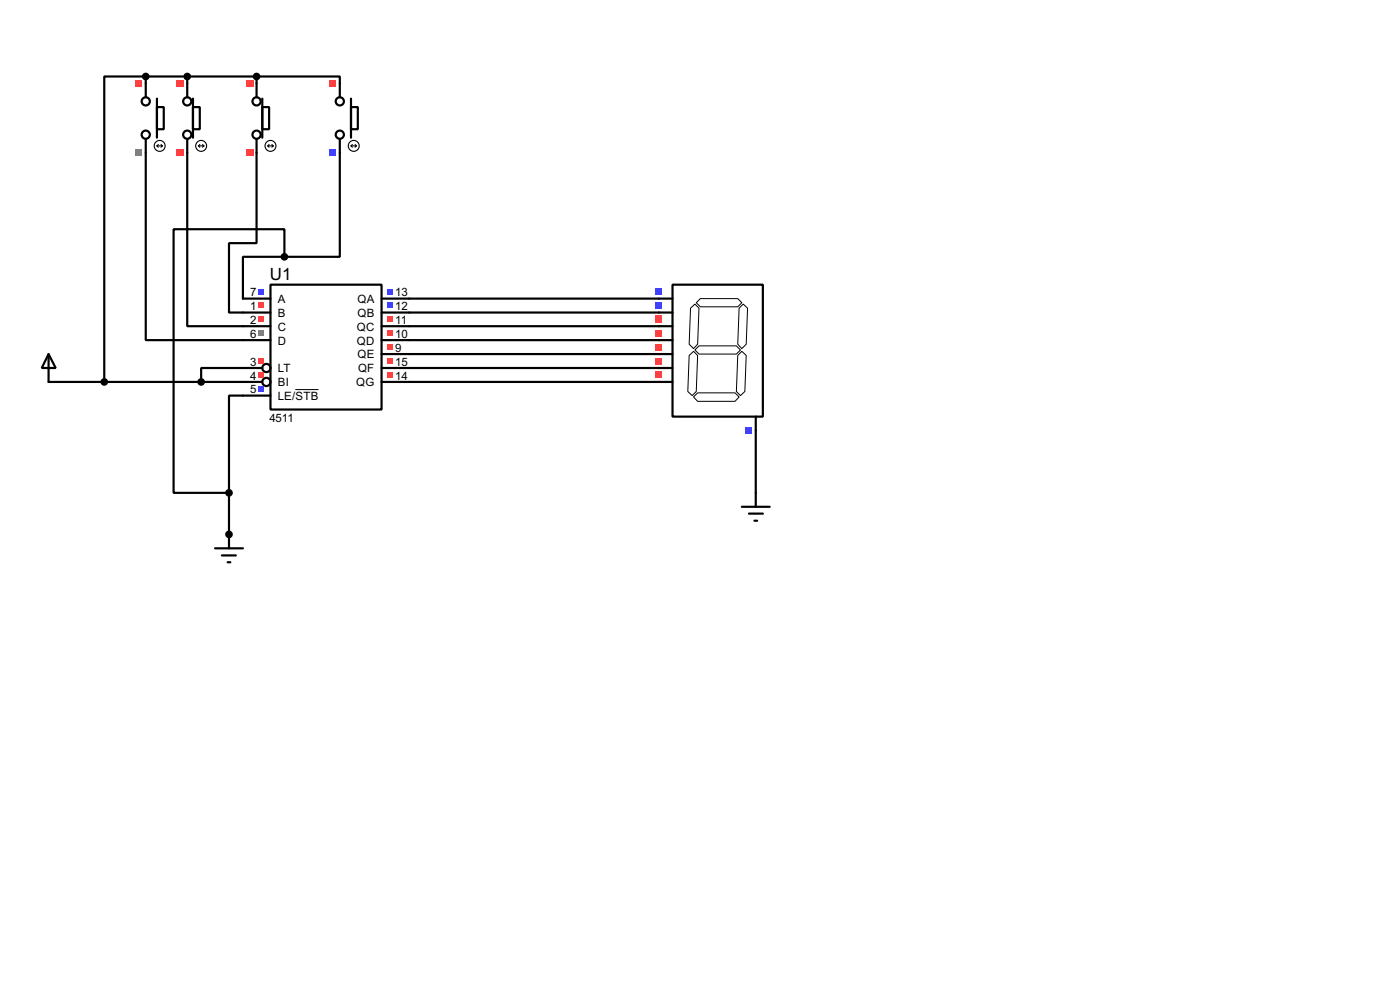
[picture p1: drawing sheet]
<svg xmlns="http://www.w3.org/2000/svg" width="256mm" height="180mm" viewBox="0 0 256 180" stroke-linecap="round" stroke-linejoin="round" font-family="sans-serif">
<circle cx="42" cy="97.8" r=".2" fill="#000"/>
<g fill="none" stroke="#000" stroke-width=".4">
<path d="M26.7 14h-7.6v55.9M26.7 14v1.3M26.7 14h20.3M34.3 14v1.3M47 14h15.3v1.3M47 14v1.3M26.7 28v34.3h22.9M34.3 28v31.7h15.3M47 28v16.5h-5v12.7h7.6M62.3 28v19h-10.2M49.6 52.1h20.3v22.9h-20.3zM52.1 47h-7.6v7.7h5.1"/>
<path d="M52.1 47v-5h-20.3v48.2h10.2M69.9 54.7h50.8M69.9 57.2h50.8M69.9 59.7h50.8M8.9 69.9h39.2M48.1 67.4h-11.2v2.5M49.6 72.4h-7.6v17.8M69.9 62.3h50.8M69.9 64.8h50.8M69.9 67.4h50.8M69.9 69.9h50.8M138.5 78.8v11.4"/>
<path d="M42 90.2v7.6"/>
<circle cx="48.8" cy="69.9" r=".75"/>
<circle cx="48.8" cy="67.4" r=".75"/>
</g>
<path d="M54.1 71.3h4.3" fill="none" stroke="#000" stroke-width=".18"/>
<path d="M47.4 52.9h1v1h-1z" fill="#4040ff"/>
<g fill="#ff4040">
<path d="M47.4 55.4h1v1h-1z"/>
<path d="M47.4 58h1v1h-1z"/>
</g>
<path d="M47.4 60.5h1v1h-1z" fill="#808080"/>
<g fill="#ff4040">
<path d="M47.4 65.6h1v1h-1z"/>
<path d="M47.4 68.1h1v1h-1z"/>
</g>
<g fill="#4040ff">
<path d="M47.4 70.7h1v1h-1z"/>
<path d="M71 52.9h1.1v1h-1.1z"/>
<path d="M71 55.4h1.1v1h-1.1z"/>
</g>
<g fill="#ff4040">
<path d="M71 58h1.1v1h-1.1z"/>
<path d="M71 60.5h1.1v1h-1.1z"/>
<path d="M71 63h1.1v1.1h-1.1z"/>
<path d="M71 65.6h1.1v1h-1.1z"/>
<path d="M71 68.1h1.1v1h-1.1z"/>
</g>
<g fill="none" stroke="#000" stroke-width=".4">
<path d="M120.7 54.7h2.5M120.7 57.2h2.5M120.7 59.7h2.5M123.2 52.1h16.6v24.2h-16.6zM120.7 62.3h2.5M120.7 64.8h2.5M120.7 67.4h2.5M120.7 69.9h2.5M138.5 76.3v2.5M42 97.8v2.6M39.4 100.4h5.1M40.7 101.7h2.5"/>
<path d="M41.7 102.9h.5"/>
</g>
<circle cx="41.9" cy="97.8" r=".5" fill="#000" stroke="#000" stroke-width=".4"/>
<path d="M126.5 56.4l.8-.7 .8 .7-.3 6.6-.7 .8-.8-.8zM128.3 54.7h6.9l.7 .7-.7 .8h-6.9l-.7-.8zM135.4 56.4l.8-.7 .8 .7-.3 6.6-.8 .8-.7-.8zM126.3 65.1l.8-.8 .7 .8-.2 6.6-.8 .7-.8-.7zM127.3 64.1l.8-.8h6.8l.8 .8-.8 .7h-6.8zM127.8 71.9h6.9l.7 .8-.7 .8h-6.9l-.7-.8zM135.2 65.1l.7-.8 .8 .8-.2 6.6-.8 .7-.8-.7z" fill="none" stroke="#000" stroke-width=".18"/>
<g fill="#4040ff">
<path d="M120.1 52.8h1.2v1.2h-1.2z"/>
<path d="M120.1 55.3h1.2v1.3h-1.2z"/>
</g>
<g fill="#ff4040">
<path d="M120.1 57.8h1.2v1.3h-1.2z"/>
<path d="M120.1 60.4h1.2v1.2h-1.2z"/>
<path d="M120.1 62.9h1.2v1.3h-1.2z"/>
<path d="M120.1 65.5h1.2v1.2h-1.2z"/>
<path d="M120.1 68h1.2v1.3h-1.2z"/>
</g>
<path d="M136.6 78.2h1.2v1.2h-1.2z" fill="#4040ff"/>
<circle cx="36.8" cy="69.9" r=".5" fill="#000" stroke="#000" stroke-width=".4"/>
<g fill="none" stroke="#000" stroke-width=".4">
<path d="M26.7 15.3v2.5M28.8 19.6h1.2v4.1h-1.2zM28.8 18.1v7.1M26.7 25.5v2.5"/>
<circle cx="26.7" cy="18.6" r=".75"/>
<circle cx="26.7" cy="24.7" r=".75"/>
</g>
<g fill="none" stroke="#000" stroke-width=".2">
<path d="M28.8 26.7h1M28.8 26.7l.2 .3M29 26.5l-.2 .2M29.5 26.5l.3 .2M29.8 26.7l-.3 .3"/>
<circle cx="29.2" cy="26.7" r="1"/>
</g>
<path d="M24.8 14.7h1.3v1.2h-1.3z" fill="#ff4040"/>
<path d="M24.8 27.4h1.3v1.2h-1.3z" fill="#808080"/>
<circle cx="26.7" cy="14" r=".5" fill="#000" stroke="#000" stroke-width=".4"/>
<g fill="none" stroke="#000" stroke-width=".4">
<path d="M34.3 15.3v2.5M35.4 19.6h1.2v4.1h-1.2zM35.4 18.1v7.1M34.3 25.5v2.5"/>
<circle cx="34.3" cy="18.6" r=".75"/>
<circle cx="34.3" cy="24.7" r=".75"/>
</g>
<g fill="none" stroke="#000" stroke-width=".2">
<path d="M36.4 26.7h1M36.4 26.7l.2 .3M36.6 26.5l-.2 .2M37.1 26.5l.3 .2M37.4 26.7l-.3 .3"/>
<circle cx="36.8" cy="26.7" r="1"/>
</g>
<g fill="#ff4040">
<path d="M32.4 14.7h1.3v1.2h-1.3z"/>
<path d="M32.4 27.4h1.3v1.2h-1.3z"/>
</g>
<g fill="none" stroke="#000" stroke-width=".4">
<path d="M47 15.3v2.5M48.1 19.6h1.2v4.1h-1.2zM48.1 18.1v7.1M47 25.5v2.5"/>
<circle cx="47" cy="18.6" r=".75"/>
<circle cx="47" cy="24.7" r=".75"/>
</g>
<g fill="none" stroke="#000" stroke-width=".2">
<path d="M49.1 26.7h1M49.1 26.7l.2 .3M49.3 26.5l-.2 .2M49.8 26.5l.3 .2M50.1 26.7l-.3 .3"/>
<circle cx="49.5" cy="26.7" r="1"/>
</g>
<g fill="#ff4040">
<path d="M45.1 14.7h1.3v1.2h-1.3z"/>
<path d="M45.1 27.4h1.3v1.2h-1.3z"/>
</g>
<circle cx="34.3" cy="14" r=".5" fill="#000" stroke="#000" stroke-width=".4"/>
<g fill="none" stroke="#000" stroke-width=".4">
<path d="M62.3 15.3v2.5M64.3 19.6h1.3v4.1h-1.3zM64.3 18.1v7.1M62.3 25.5v2.5"/>
<circle cx="62.2" cy="18.6" r=".75"/>
<circle cx="62.2" cy="24.7" r=".75"/>
</g>
<g fill="none" stroke="#000" stroke-width=".2">
<path d="M64.3 26.7h1M64.3 26.7l.3 .3M64.6 26.5l-.3 .2M65.1 26.5l.2 .2M65.3 26.7l-.2 .3"/>
<circle cx="64.8" cy="26.7" r="1"/>
</g>
<path d="M60.4 14.7h1.2v1.2h-1.2z" fill="#ff4040"/>
<path d="M60.4 27.4h1.2v1.2h-1.2z" fill="#4040ff"/>
<g fill="#000" stroke="#000" stroke-width=".4">
<circle cx="47" cy="14" r=".5"/>
<circle cx="52.1" cy="47" r=".5"/>
<circle cx="19.1" cy="69.9" r=".5"/>
<circle cx="41.9" cy="90.2" r=".5"/>
</g>
<path d="M8.9 64.8l1.3 2.6h-2.5zM8.9 64.8v5.1M135.9 92.8h5.1M137.2 94h2.6M138.2 95.3h.5M138.5 90.2v2.6" fill="none" stroke="#000" stroke-width=".4"/>
<text font-size="3.5" x="49.4" y="51.3">U1</text>
<g font-size="2.4">
<text x="45.9" y="54.3">7</text>
<text x="45.9" y="56.8">1</text>
<text x="45.9" y="59.3">2</text>
<text x="50.9" y="55.4">A</text>
<text x="50.9" y="58">B</text>
<text x="65.5" y="55.4">QA</text>
<text x="65.5" y="58">QB</text>
<text x="72.4" y="54.3">13</text>
<text x="72.4" y="56.8">12</text>
<text x="72.4" y="59.3">11</text>
<text x="45.9" y="61.9">6</text>
<text x="50.9" y="60.5">C</text>
<text x="50.9" y="63.1">D</text>
<text x="65.4" y="60.5">QC</text>
<text x="65.4" y="63.1">QD</text>
<text x="65.5" y="65.6">QE</text>
<text x="72.4" y="61.9">10</text>
<text x="72.4" y="64.4">9</text>
<text x="45.9" y="67">3</text>
<text x="45.9" y="69.5">4</text>
<text x="45.9" y="72">5</text>
<text x="50.9" y="68.1">LT</text>
<text x="50.9" y="70.7">BI</text>
<text x="65.2" y="70.7">QG</text>
<text x="65.6" y="68.1">QF</text>
<text x="72.4" y="67">15</text>
<text x="72.4" y="69.5">14</text>
<text x="49.4" y="77.2">4511</text>
<text x="50.9" y="73.2">LE/STB</text>
</g>
</svg>
